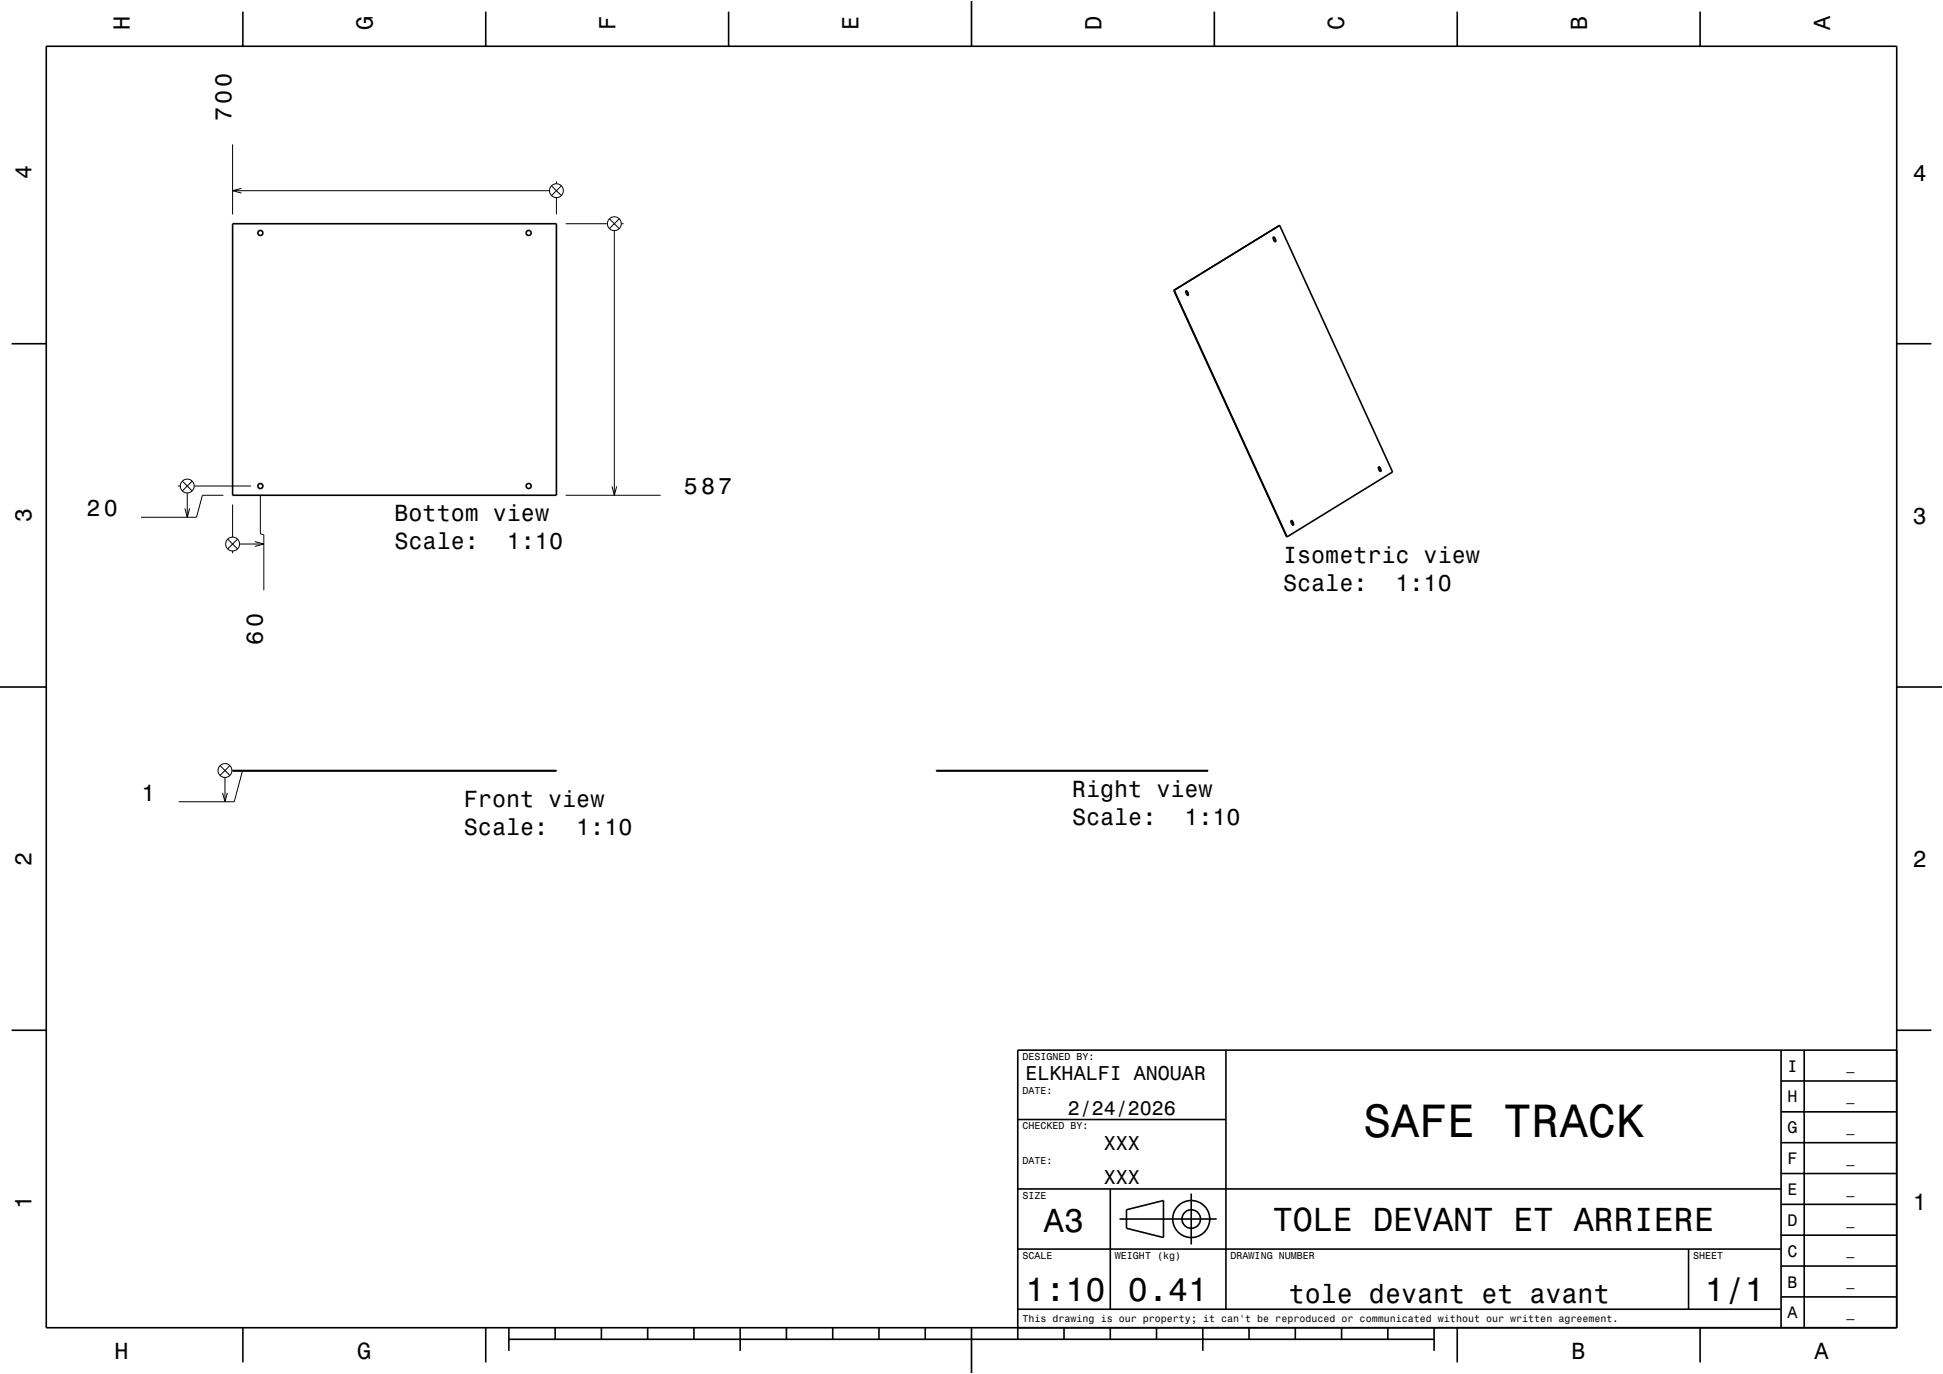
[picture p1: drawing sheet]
<svg xmlns="http://www.w3.org/2000/svg" width="420mm" height="297mm" viewBox="0 0 420 297" stroke-linecap="round" stroke-linejoin="round" font-family="sans-serif">
<g fill="none" stroke="#000" stroke-width=".22">
<path d="M50.3 31.2v15.2M120.3 39.2v.5M50.3 41.2h68.5M52.2 40.7l-1.9 .5 1.9 .5M119.2 40.2l2.1 2.1M120.3 42.7v3.7M121.3 40.2l-2.1 2.1M122.3 48.4h9M131.7 47.3l2.2 2.1M132.8 49.9v57.2M133.9 47.3l-2.2 2.1M134.3 48.4h.5"/>
<path d="M38.5 105.1h.5M39.4 104l2.1 2.1M40 109.9l.5 1.9 .5-1.9M40.5 106.6v5.2M41.5 104l-2.1 2.1M42 105.1h12.3M48.3 107.1h-4.5l-1.3 4.7h-12M49.2 116.5l2.1 2.2M50.3 109.1v7M50.3 119.1v.5M51.3 116.5l-2.1 2.2M51.8 117.6h5.2"/>
<path d="M55.1 117.1l1.9 .5-1.9 .5M56.3 107.1v8.3l.7 .2v12M122.3 107.1h20.5M132.3 105.1l.5 2 .5-2M47.6 165.5l2.1 2.1M48.1 171.4l.5 1.9 .5-1.9M48.6 168.1v5.2M49.7 165.5l-2.1 2.1M52.3 166.7h.1l-1.8 6.6h-12"/>
<circle cx="120.3" cy="41.2" r="1.5"/>
<circle cx="132.8" cy="48.4" r="1.5"/>
<circle cx="40.5" cy="105.1" r="1.5"/>
<circle cx="50.3" cy="117.6" r="1.5"/>
<circle cx="48.6" cy="166.6" r="1.5"/>
</g>
<g fill="none" stroke="#000" stroke-width=".35">
<path d="M10 10h400v277h-400zM52.5 2.5v7.5M105 2.5v7.5M157.5 2.5v7.5M210 0v10M262.5 2.5v7.5M315 2.5v7.5M367.5 2.5v7.5M50.3 48.4h70v58.7h-70zM275.2 51.3l.4 .4 .1 .5M275.3 51.2a.83 .83 0 0 1 .4 1l-.4-.3zM276.6 48.7l-22.9 14.1"/>
<path d="M276.6 48.7l-.1 .1M276.6 48.7l24.4 53.3-22.8 14M2.5 74.3h7.5M253.7 62.8l24.5 53.2M256.3 62.9l.4 .4 .1 .6M256.4 62.8a.77 .77 0 0 1 .4 1.1l-.4-.4zM410 74.3h7.5M279.1 112.6l.4 .4v.5M279.1 112.5a.77 .77 0 0 1 .4 1l-.3-.4zM298 100.9l.3 .5 .1 .5M298 100.9a.82 .82 0 0 1 .4 1l-.3-.3zM0 148.5h10"/>
<path d="M410 148.5h10M50.3 166.6l70 .1zM202.4 166.6l58.7 .1zM2.5 222.7h7.5M265 227v56M385 233.7h25M385 227v60M390 227v60M410 222.7h7.5M410 227h-190v62.5M220 257h165M220 242h45"/>
<path d="M240 257v26M257.5 258v11M385 253.7h25M385 247h25M385 240.3h25M220 270h165M242 263.5h21M243.5 261.5l8-2v8l-8-2zM365 270v13M385 273.7h25M385 267h25M385 260.3h25"/>
<path d="M52.5 287v7.5M105 287v7.5M110 289.5h200M110 287v5M120 287v2.5M130 287v2.5M140 287v2.5M150 287v2.5M160 287v5M170 287v2.5M180 287v2.5M190 287v2.5"/>
<path d="M200 287v2.5M210 287v10M220 283h165M230 287v2.5M240 287v2.5M250 287v2.5M260 287v5M270 287v2.5M280 287v2.5M290 287v2.5M300 287v2.5M310 287v5"/>
<path d="M315 287v7.5M367.5 287v7.5M385 280.3h25"/>
<circle cx="56.3" cy="50.4" r=".55"/>
<circle cx="114.3" cy="50.4" r=".55"/>
<circle cx="56.3" cy="105.1" r=".55"/>
<circle cx="114.3" cy="105.1" r=".55"/>
<circle cx="257.5" cy="263.5" r="2"/>
<circle cx="257.5" cy="263.5" r="4"/>
</g>
<path d="M0 0h420v297h-420" fill="none" stroke="#fff" stroke-width=".22"/>
<text font-size="10.1" x="294.6" y="245.7">SAFE TRACK</text>
<g font-size="7.2">
<text x="225.7" y="266.3">A3</text>
<text x="275.1" y="266.1">TOLE DEVANT ET ARRIERE</text>
<text x="221.7" y="281.3">1:10</text>
<text x="243.8" y="281.3">0.41</text>
<text x="368.5" y="281.3">1/1</text>
</g>
<text font-size="5.8" x="278.6" y="281.6">tole devant et avant</text>
<g font-size="5">
<text x="28.1" y="6.5" transform="rotate(-90 28.1 6.5)">H</text>
<text x="80.6" y="6.5" transform="rotate(-90 80.6 6.5)">G</text>
<text x="133.1" y="6.5" transform="rotate(-90 133.1 6.5)">F</text>
<text x="185.6" y="6.5" transform="rotate(-90 185.6 6.5)">E</text>
<text x="238.1" y="6.5" transform="rotate(-90 238.1 6.5)">D</text>
<text x="290.6" y="6.5" transform="rotate(-90 290.6 6.5)">C</text>
<text x="343.1" y="6.5" transform="rotate(-90 343.1 6.5)">B</text>
<text x="395.6" y="6.5" transform="rotate(-90 395.6 6.5)">A</text>
<text x="50" y="26.2" transform="rotate(-90 50 26.2)">700</text>
<text x="6.8" y="38.7" transform="rotate(-90 6.8 38.7)">4</text>
<text x="413.5" y="39">4</text>
<text x="147.8" y="106.8">587</text>
<text x="6.8" y="112.9" transform="rotate(-90 6.8 112.9)">3</text>
<text x="18.7" y="111.6">20</text>
<text x="85.3" y="112.6">Bottom view</text>
<text x="413.5" y="113.2">3</text>
<text x="85.3" y="118.7">Scale:</text>
<text x="109.6" y="118.7">1:10</text>
<text x="277.4" y="121.6">Isometric view</text>
<text x="277.4" y="127.7">Scale:</text>
<text x="301.7" y="127.7">1:10</text>
<text x="56.8" y="139.4" transform="rotate(-90 56.8 139.4)">60</text>
<text x="30.6" y="173.1">1</text>
<text x="231.8" y="172.2">Right view</text>
<text x="100.3" y="174.5">Front view</text>
<text x="231.8" y="178.3">Scale:</text>
<text x="256" y="178.3">1:10</text>
<text x="100.3" y="180.6">Scale:</text>
<text x="124.6" y="180.6">1:10</text>
<text x="6.8" y="187.1" transform="rotate(-90 6.8 187.1)">2</text>
<text x="413.5" y="187.4">2</text>
<text x="6.8" y="261.3" transform="rotate(-90 6.8 261.3)">1</text>
<text x="413.5" y="261.6">1</text>
<text x="24.7" y="293.8">H</text>
<text x="77.2" y="293.8">G</text>
<text x="339.7" y="293.8">B</text>
<text x="392.2" y="293.8">A</text>
</g>
<g font-size="4.3">
<text x="221.7" y="233.5">ELKHALFI ANOUAR</text>
<text x="230.8" y="241">2/24/2026</text>
<text x="238.6" y="248.5">XXX</text>
<text x="238.6" y="256">XXX</text>
</g>
<g font-size="3.6">
<text x="386.4" y="231.6">I</text>
<text x="386.4" y="238.3">H</text>
<text x="386.4" y="245">G</text>
<text x="386.4" y="251.6">F</text>
<text x="386.4" y="258.3">E</text>
<text x="386.4" y="265">D</text>
<text x="386.4" y="271.6">C</text>
<text x="386.4" y="278.3">B</text>
<text x="386.4" y="285">A</text>
</g>
<g font-size="2.9">
<text x="399.1" y="231.4">_</text>
<text x="399.1" y="238">_</text>
<text x="399.1" y="244.7">_</text>
<text x="399.1" y="251.4">_</text>
<text x="399.1" y="258">_</text>
<text x="399.1" y="264.7">_</text>
<text x="399.1" y="271.4">_</text>
<text x="399.1" y="278">_</text>
<text x="399.1" y="284.7">_</text>
</g>
<g font-size="2.2">
<text x="221" y="229.1">DESIGNED BY:</text>
<text x="221" y="236.6">DATE:</text>
<text x="221" y="244.1">CHECKED BY:</text>
<text x="221" y="251.6">DATE:</text>
<text x="221" y="259.1">SIZE</text>
<text x="221" y="272.1">SCALE</text>
<text x="241" y="272.1">WEIGHT (kg)</text>
<text x="266" y="272.1">DRAWING NUMBER</text>
<text x="366" y="272.1">SHEET</text>
<text x="221" y="285.8">This drawing is our property; it can't be reproduced or communicated without our written agreement.</text>
</g>
</svg>
